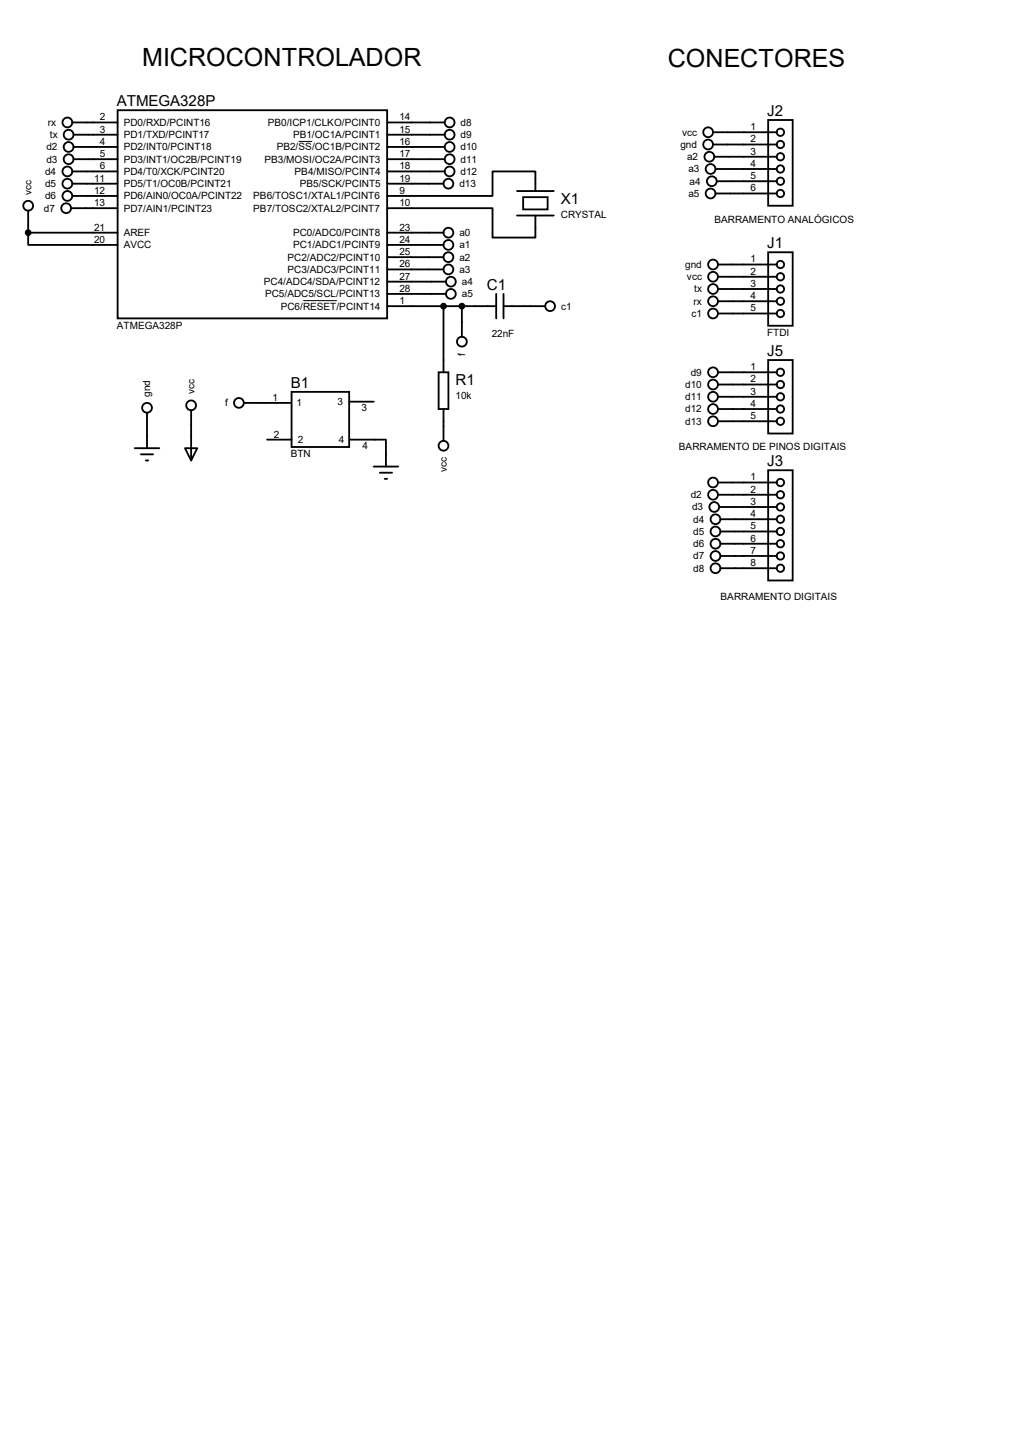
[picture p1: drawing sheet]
<svg xmlns="http://www.w3.org/2000/svg" width="210mm" height="297mm" viewBox="0 0 210 297" stroke-linecap="round" stroke-linejoin="round" font-family="sans-serif">
<g fill="none" stroke="#000" stroke-width=".38">
<path d="M15 25.4h9.4M15 35.6h9.4M15 38.1h9.4M15.2 27.9h9.2M15.2 30.5h9.2M15.2 33h9.2M24.4 22.9h55.9v43.1h-55.9zM80.3 25.4h11.9M80.3 27.9h11.9M80.3 30.5h11.9M80.3 33h11.9M80.3 35.6h11.9"/>
<path d="M80.3 38.1h11.6M107.2 39.6h7.6M111 39.6v-4h-8.9v5h-21.8M147.8 27.4h13.2M147.8 30h13.2M148.1 32.5h12.9M148.3 35.1h12.7M148.6 37.6h12.4M159.3 24.9h5v17.8h-5zM5.8 48.3v2.5h18.6M5.8 48.3h18.6M5.8 43.7v4.6"/>
<path d="M14.7 43.2h9.7M15 40.6h9.4M80.3 43.2h21.8v6.1h8.9v-4.6M80.3 58.4h12.2M80.3 48.3h11.6M80.3 50.8h11.6M80.3 53.3h11.6M80.3 55.9h11.6M107.2 44.7h7.6M108.5 40.9h5v2.5h-5zM148.3 40.1h12.7M148.8 54.9h12.2"/>
<path d="M148.8 57.4h12.2M148.8 59.9h12.2M159.3 52.3h5v15.3h-5zM80.3 63.5h22.6M80.3 61h12.2M90.9 77.2h2.1v7.6h-2.1zM91.9 63.5v13.7M95.8 63.5v6.3M102.9 61v5M104.4 63.5h8.6M104.4 61v5M148.8 79.8h12.2"/>
<path d="M148.8 77.2h12.2M148.8 62.5h12.2M148.8 65h12.2M159.3 74.7h5v15.2h-5zM27.9 93h5.1M29.2 94.2h2.5M30.2 95.5h.5M30.5 85.6v7.4M38.4 93h2.5l-1.3 2.5zM39.6 85.1v10.4M50.5 83.6h9.7M55.4 91.2h5.1"/>
<path d="M60.5 81.3h11.9v11.4h-11.9zM72.4 83.3h5.1M72.6 91.2h7.4v5.6M77.5 96.8h5M78.7 98h2.6M79.8 99.3h.5M91.9 84.8v6.6M148.8 82.3h12.2M148.8 84.8h12.2M148.8 87.4h12.2M159.3 97.5h5v22.9h-5zM148.8 102.6h12.2"/>
<path d="M148.8 100.1h12.2M149.1 105.2h11.9M149.4 107.7h11.6M149.4 110.2h11.6M149.4 112.8h11.6M149.4 115.3h11.6M149.4 117.9h11.6"/>
<circle cx="14" cy="25.4" r="1.02"/>
<circle cx="14" cy="38.1" r="1.02"/>
<circle cx="14" cy="35.6" r="1.02"/>
<circle cx="14.2" cy="30.5" r="1.02"/>
<circle cx="14.2" cy="33" r="1.02"/>
<circle cx="14.2" cy="27.9" r="1.02"/>
<circle cx="93" cy="38.1" r="1.02"/>
<circle cx="93.2" cy="33" r="1.02"/>
<circle cx="93.2" cy="35.6" r="1.02"/>
<circle cx="93.2" cy="30.5" r="1.02"/>
<circle cx="93.2" cy="25.4" r="1.02"/>
<circle cx="93.2" cy="27.9" r="1.02"/>
<circle cx="146.8" cy="30" r="1.02"/>
<circle cx="146.8" cy="27.4" r="1.02"/>
<circle cx="147.1" cy="32.5" r="1.02"/>
<circle cx="147.3" cy="35.1" r="1.02"/>
<circle cx="147.6" cy="37.6" r="1.02"/>
<circle cx="161.8" cy="30" r=".76"/>
<circle cx="161.8" cy="27.4" r=".76"/>
<circle cx="161.8" cy="32.5" r=".76"/>
<circle cx="161.8" cy="35.1" r=".76"/>
<circle cx="161.8" cy="37.6" r=".76"/>
<circle cx="5.8" cy="42.7" r="1.02"/>
<circle cx="13.7" cy="43.2" r="1.02"/>
<circle cx="14" cy="40.6" r="1.02"/>
<circle cx="93" cy="50.8" r="1.02"/>
<circle cx="93" cy="48.3" r="1.02"/>
<circle cx="93" cy="55.9" r="1.02"/>
<circle cx="93" cy="53.3" r="1.02"/>
<circle cx="93.5" cy="58.4" r="1.02"/>
<circle cx="147.3" cy="40.1" r="1.02"/>
<circle cx="147.8" cy="54.9" r="1.02"/>
<circle cx="147.8" cy="57.4" r="1.02"/>
<circle cx="147.8" cy="59.9" r="1.02"/>
<circle cx="161.8" cy="59.9" r=".76"/>
<circle cx="161.8" cy="57.4" r=".76"/>
<circle cx="161.8" cy="54.9" r=".76"/>
<circle cx="161.8" cy="40.1" r=".76"/>
<circle cx="93.5" cy="61" r="1.02"/>
<circle cx="95.8" cy="70.9" r="1.02"/>
<circle cx="114" cy="63.5" r="1.02"/>
<circle cx="147.8" cy="77.2" r="1.02"/>
<circle cx="147.8" cy="62.5" r="1.02"/>
<circle cx="147.8" cy="65" r="1.02"/>
<circle cx="147.8" cy="79.8" r="1.02"/>
<circle cx="161.8" cy="77.2" r=".76"/>
<circle cx="161.8" cy="79.8" r=".76"/>
<circle cx="161.8" cy="62.5" r=".76"/>
<circle cx="161.8" cy="65" r=".76"/>
<circle cx="30.5" cy="84.6" r="1.02"/>
<circle cx="39.6" cy="84.1" r="1.02"/>
<circle cx="49.5" cy="83.6" r="1.02"/>
<circle cx="91.9" cy="92.5" r="1.02"/>
<circle cx="147.8" cy="82.3" r="1.02"/>
<circle cx="147.8" cy="84.8" r="1.02"/>
<circle cx="147.8" cy="87.4" r="1.02"/>
<circle cx="161.8" cy="84.8" r=".76"/>
<circle cx="161.8" cy="82.3" r=".76"/>
<circle cx="161.8" cy="87.4" r=".76"/>
<circle cx="147.8" cy="102.6" r="1.02"/>
<circle cx="147.8" cy="100.1" r="1.02"/>
<circle cx="148.1" cy="105.2" r="1.02"/>
<circle cx="148.3" cy="115.3" r="1.02"/>
<circle cx="148.3" cy="110.2" r="1.02"/>
<circle cx="148.3" cy="107.7" r="1.02"/>
<circle cx="148.3" cy="117.9" r="1.02"/>
<circle cx="148.3" cy="112.8" r="1.02"/>
<circle cx="161.8" cy="115.3" r=".76"/>
<circle cx="161.8" cy="107.7" r=".76"/>
<circle cx="161.8" cy="110.2" r=".76"/>
<circle cx="161.8" cy="105.2" r=".76"/>
<circle cx="161.8" cy="102.6" r=".76"/>
<circle cx="161.8" cy="100.1" r=".76"/>
<circle cx="161.8" cy="112.8" r=".76"/>
<circle cx="161.8" cy="117.9" r=".76"/>
</g>
<path d="M61.9 29.3h2.8M62.9 62.4h6.9" fill="none" stroke="#000" stroke-width=".21"/>
<g fill="#000" stroke="#000" stroke-width=".38">
<circle cx="5.8" cy="48.3" r=".51"/>
<circle cx="91.9" cy="63.5" r=".51"/>
<circle cx="95.8" cy="63.5" r=".51"/>
</g>
<g font-size="5.2">
<text x="29.5" y="13.6">MICROCONTROLADOR</text>
<text x="138.4" y="13.9">CONECTORES</text>
</g>
<g font-size="3.1">
<text x="24.2" y="22">ATMEGA328P</text>
<text x="159" y="24">J2</text>
<text x="116.3" y="42.3">X1</text>
<text x="159" y="51.5">J1</text>
<text x="100.9" y="60.1">C1</text>
<text x="159" y="73.8">J5</text>
<text x="60.3" y="80.4">B1</text>
<text x="94.4" y="79.9">R1</text>
<text x="159" y="96.6">J3</text>
</g>
<g font-size="2.1">
<text x="9.9" y="26.1">rx</text>
<text x="10.3" y="28.7">tx</text>
<text x="20.7" y="27.5">3</text>
<text x="20.7" y="25">2</text>
<text x="25.7" y="28.7">PD1/TXD/PCINT17</text>
<text x="25.7" y="26.1">PD0/RXD/PCINT16</text>
<text x="55.5" y="26.1">PB0/ICP1/CLKO/PCINT0</text>
<text x="60.7" y="28.7">PB1/OC1A/PCINT1</text>
<text x="82.8" y="25">14</text>
<text x="82.8" y="27.5">15</text>
<text x="95.5" y="28.7">d9</text>
<text x="95.5" y="26.1">d8</text>
<text x="141.4" y="28.2">vcc</text>
<text x="155.6" y="27">1</text>
<text x="155.6" y="29.5">2</text>
<text x="9.6" y="31.2">d2</text>
<text x="9.6" y="33.7">d3</text>
<text x="20.7" y="35.1">6</text>
<text x="20.7" y="32.6">5</text>
<text x="20.7" y="30.1">4</text>
<text x="25.7" y="33.7">PD3/INT1/OC2B/PCINT19</text>
<text x="25.7" y="31.2">PD2/INT0/PCINT18</text>
<text x="54.8" y="33.7">PB3/MOSI/OC2A/PCINT3</text>
<text x="57.4" y="31.2">PB2/SS/OC1B/PCINT2</text>
<text x="82.8" y="32.6">17</text>
<text x="82.8" y="30.1">16</text>
<text x="82.8" y="35.1">18</text>
<text x="95.5" y="31.2">d10</text>
<text x="95.5" y="33.7">d11</text>
<text x="141.1" y="30.7">gnd</text>
<text x="142.5" y="33.2">a2</text>
<text x="142.7" y="35.8">a3</text>
<text x="155.6" y="32.1">3</text>
<text x="155.6" y="34.6">4</text>
<text x="6.5" y="40.4" transform="rotate(-90 6.5 40.4)">vcc</text>
<text x="9.4" y="36.3">d4</text>
<text x="9.4" y="38.8">d5</text>
<text x="9.4" y="41.4">d6</text>
<text x="19.5" y="40.2">12</text>
<text x="19.5" y="37.7">11</text>
<text x="25.7" y="41.4">PD6/AIN0/OC0A/PCINT22</text>
<text x="25.7" y="38.8">PD5/T1/OC0B/PCINT21</text>
<text x="25.7" y="36.3">PD4/T0/XCK/PCINT20</text>
<text x="52.5" y="41.4">PB6/TOSC1/XTAL1/PCINT6</text>
<text x="61.1" y="36.3">PB4/MISO/PCINT4</text>
<text x="62.1" y="38.8">PB5/SCK/PCINT5</text>
<text x="82.8" y="37.7">19</text>
<text x="82.8" y="40.2">9</text>
<text x="95.2" y="38.8">d13</text>
<text x="95.5" y="36.3">d12</text>
<text x="142.7" y="40.9">a5</text>
<text x="143" y="38.3">a4</text>
<text x="155.6" y="37.2">5</text>
<text x="155.6" y="39.7">6</text>
<text x="9.1" y="43.9">d7</text>
<text x="19.5" y="47.8">21</text>
<text x="19.5" y="42.8">13</text>
<text x="25.7" y="43.9">PD7/AIN1/PCINT23</text>
<text x="52.5" y="43.9">PB7/TOSC2/XTAL2/PCINT7</text>
<text x="82.8" y="42.8">10</text>
<text x="82.8" y="47.8">23</text>
<text x="116.3" y="45.2">CRYSTAL</text>
<text x="148.1" y="46.3">BARRAMENTO ANALÓGICOS</text>
<text x="19.5" y="50.4">20</text>
<text x="25.7" y="51.5">AVCC</text>
<text x="25.7" y="49">AREF</text>
<text x="60.7" y="51.5">PC1/ADC1/PCINT9</text>
<text x="60.7" y="49">PC0/ADC0/PCINT8</text>
<text x="82.8" y="52.9">25</text>
<text x="82.8" y="50.4">24</text>
<text x="95.2" y="49">a0</text>
<text x="95.2" y="51.5">a1</text>
<text x="54.7" y="59.1">PC4/ADC4/SDA/PCINT12</text>
<text x="59.6" y="56.6">PC3/ADC3/PCINT11</text>
<text x="59.6" y="54.1">PC2/ADC2/PCINT10</text>
<text x="82.8" y="58">27</text>
<text x="82.8" y="55.5">26</text>
<text x="95.2" y="54.1">a2</text>
<text x="95.2" y="56.6">a3</text>
<text x="95.8" y="59.1">a4</text>
<text x="142.1" y="55.6">gnd</text>
<text x="142.4" y="58.1">vcc</text>
<text x="155.6" y="54.4">1</text>
<text x="155.6" y="57">2</text>
<text x="155.6" y="59.5">3</text>
<text x="54.9" y="61.7">PC5/ADC5/SCL/PCINT13</text>
<text x="58.2" y="64.2">PC6/RESET/PCINT14</text>
<text x="82.8" y="63.1">1</text>
<text x="82.8" y="60.5">28</text>
<text x="95.8" y="61.7">a5</text>
<text x="116.3" y="64.2">c1</text>
<text x="143.3" y="65.7">c1</text>
<text x="143.8" y="63.2">rx</text>
<text x="143.9" y="60.7">tx</text>
<text x="155.6" y="62.1">4</text>
<text x="155.6" y="64.6">5</text>
<text x="24.2" y="68.2">ATMEGA328P</text>
<text x="101.9" y="69.9">22nF</text>
<text x="159" y="69.7">FTDI</text>
<text x="96.4" y="73.7" transform="rotate(-90 96.4 73.7)">f</text>
<text x="143.2" y="77.9">d9</text>
<text x="155.6" y="76.8">1</text>
<text x="31.2" y="82.3" transform="rotate(-90 31.2 82.3)">gnd</text>
<text x="40.3" y="81.8" transform="rotate(-90 40.3 81.8)">vcc</text>
<text x="56.5" y="83.1">1</text>
<text x="94.4" y="82.8">10k</text>
<text x="142.1" y="80.5">d10</text>
<text x="142.1" y="83">d11</text>
<text x="155.6" y="79.3">2</text>
<text x="155.6" y="81.9">3</text>
<text x="46.7" y="84.3">f</text>
<text x="61.5" y="84.3">1</text>
<text x="70" y="84">3</text>
<text x="74.9" y="85.2">3</text>
<text x="142.1" y="85.6">d12</text>
<text x="142.1" y="88.1">d13</text>
<text x="155.6" y="84.4">4</text>
<text x="155.6" y="87">5</text>
<text x="56.8" y="90.8">2</text>
<text x="60.3" y="94.8">BTN</text>
<text x="61.7" y="91.9">2</text>
<text x="70.2" y="91.9">4</text>
<text x="75.2" y="93.1">4</text>
<text x="140.8" y="93.3">BARRAMENTO DE PINOS DIGITAIS</text>
<text x="92.6" y="97.9" transform="rotate(-90 92.6 97.9)">vcc</text>
<text x="155.6" y="99.7">1</text>
<text x="143.2" y="103.3">d2</text>
<text x="143.5" y="105.9">d3</text>
<text x="155.6" y="102.2">2</text>
<text x="155.6" y="104.7">3</text>
<text x="155.6" y="107.3">4</text>
<text x="143.7" y="108.4">d4</text>
<text x="143.7" y="111">d5</text>
<text x="143.7" y="113.5">d6</text>
<text x="155.6" y="109.8">5</text>
<text x="155.6" y="112.4">6</text>
<text x="143.7" y="116">d7</text>
<text x="143.7" y="118.6">d8</text>
<text x="155.6" y="114.9">7</text>
<text x="155.6" y="117.4">8</text>
<text x="149.4" y="124.5">BARRAMENTO DIGITAIS</text>
</g>
</svg>
